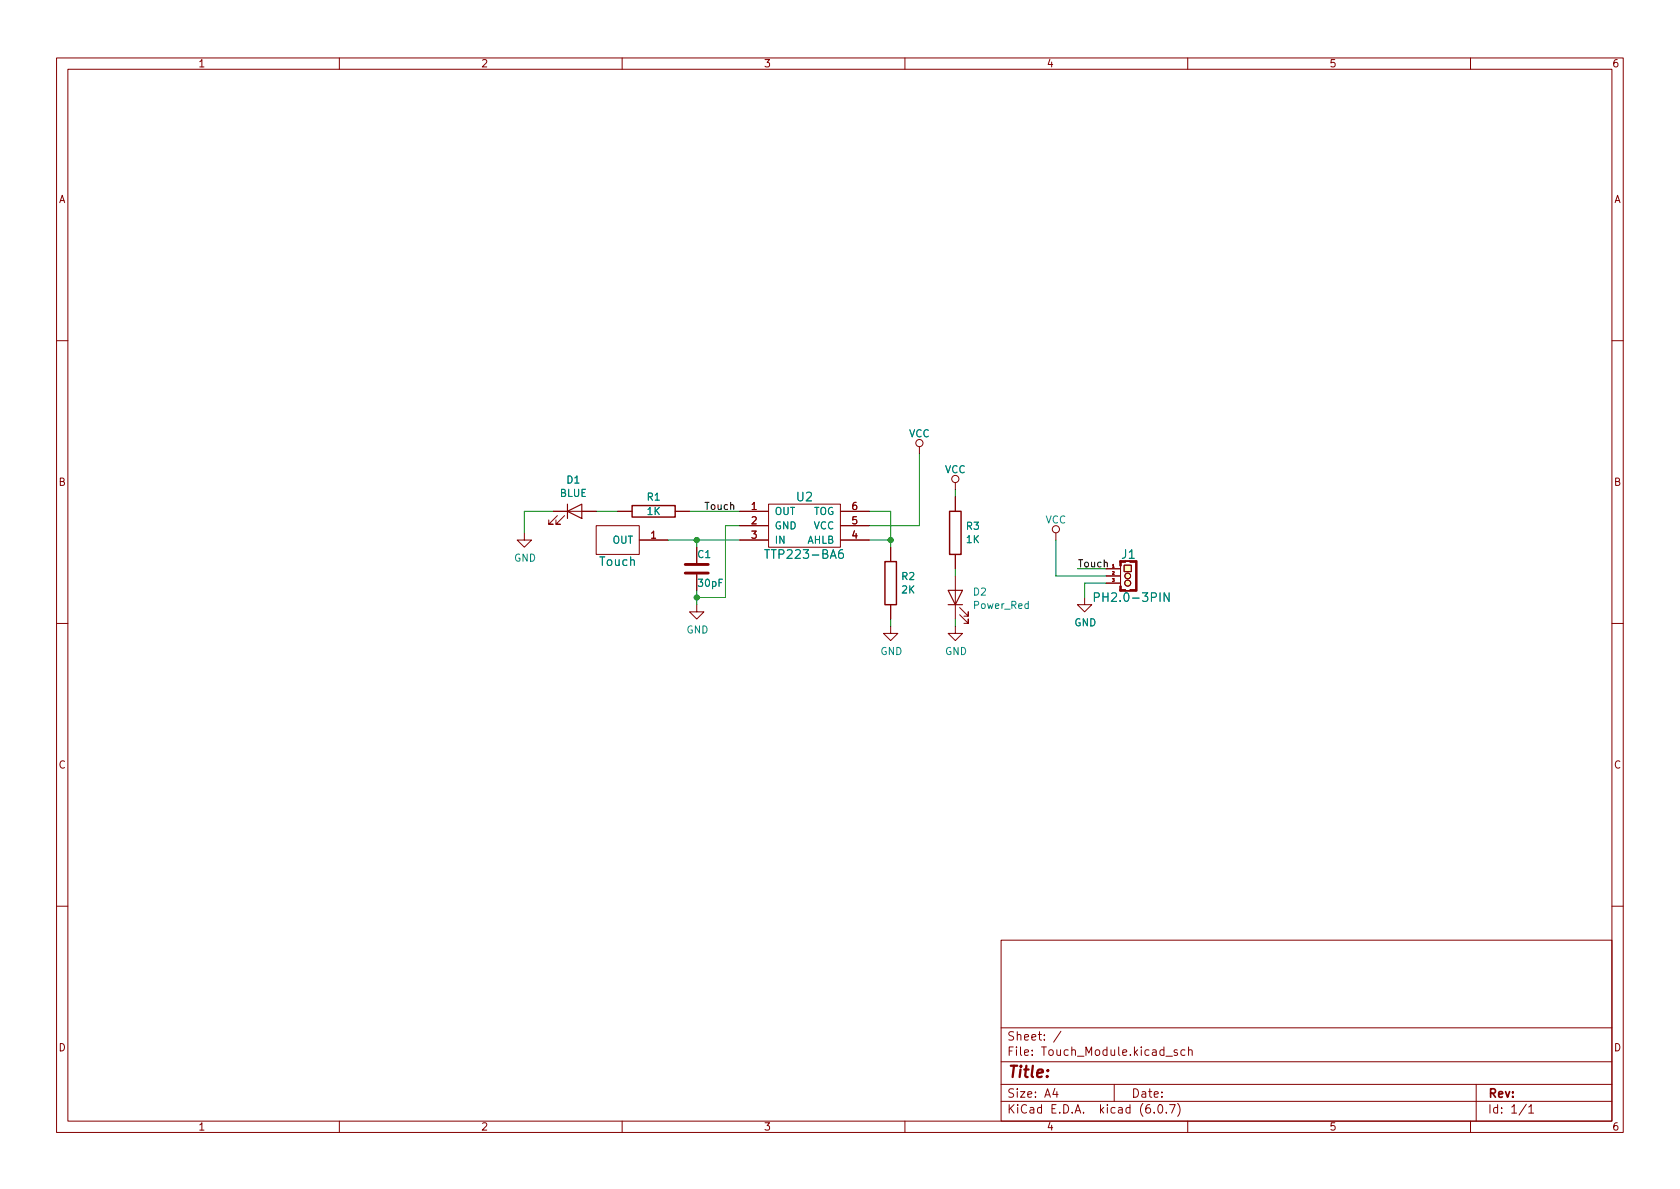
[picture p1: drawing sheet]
<svg xmlns="http://www.w3.org/2000/svg" width="297mm" height="210mm" viewBox="0 0 297 210" stroke-linecap="round" stroke-linejoin="round" font-family="sans-serif">
<g fill="none" stroke="#840000" stroke-width=".18">
<path d="M10 10.2h277v190.1h-277zM12 12.2h273v186.1h-273zM60 10.2v2M110 10.2v2M160 10.2v2M210 10.2v2M260 10.2v2M10 60.2h2M162.6 79v1.3M285 60.2h2M92.7 94.2v1.3h1.3l-1.3 1.3-1.3-1.3h1.3M97.8 90.4h7.6"/>
<path d="M98.6 91.2l-1.6 1.5h.8h-.8v-.8M99.8 91.2l-1.5 1.5h.8h-.8v-.8M105.4 93h7.6v5h-7.6zM109.2 90.4h2.6M113 95.5h5.1M119.4 90.4h2.5M123.2 96.8v2.8M130.8 90.4h5.1M130.8 93h5.1M130.8 95.5h5.1M135.9 89.1h12.7v7.7h-12.7zM148.6 90.4h5.1"/>
<path d="M148.6 93h5.1M148.6 95.5h5.1M157.5 96.8v2.5M168.9 85.3v1.3M168.9 87.9v2.5M168.9 98v2.6M186.7 94.2v1.3M198.1 99.2h2.8v5.3h-2.8zM198.8 99.9h1.2v1.2h-1.2zM10 110.2h2M123.2 106.9v1.3h1.3l-1.3 1.3-1.3-1.3h1.3M123.2 101.6v2.8"/>
<path d="M157.5 110.7v1.3h1.2l-1.2 1.3-1.3-1.3h1.3M157.5 106.9v2.6M168.9 110.7v1.3h1.3l-1.3 1.3-1.3-1.3h1.3M168.9 101.8v7.7M169.7 108.7l1.5 1.5v-.7v.7h-.8M169.7 107.4l1.5 1.6v-.8v.8h-.8M191.8 105.7v1.2h1.2l-1.2 1.3-1.3-1.3h1.3M195.6 100.6h2.5M195.6 101.8h2.5M195.6 103.1h2.5M198.1 100.1v3.5M285 110.2h2"/>
<path d="M10 160.2h2M177 166.3h108v32h-108zM285 160.2h2M60 198.3v2M110 198.3v2M160 198.3v2M177 194.8h108M177 191.8h108M177 187.8h108M177 181.8h108M186.5 192.5l-.4 1h1M186.9 193v1"/>
<path d="M187.6 182.4l-1.3 1.9M197 191.8v3M204.1 196.7v.1M204.9 195.4l.2-.1a.81 .81 0 0 1 .6 .7 .81 .81 0 0 1-.3 .8h-.2a.81 .81 0 0 1-.6-.6 .81 .81 0 0 1 .3-.8zM206.1 186.8h1.2M206.2 196.7v.1M206.8 195.3h1l-.7 1.5M208.1 185.7l-.3-.1-.2 .2v.3l.5 .1v.4h-.5M208.2 195.1a1.72 1.72 0 0 1 0 2.3M209.5 185.7l-.4-.1-.3 .3v.4l.1 .3h.6M210 198.3v2M210.1 185.8l.3-.2 .3 .1 .1 .9"/>
<path d="M210.1 185.1v1.5M260 198.3v2M261 191.8v6.5M269.9 195.3l-1.3 1.9M270.3 195.8l.4-.5v1.5M270.3 196.8h.9"/>
<circle cx="162.6" cy="78.4" r=".63"/>
<circle cx="168.9" cy="84.7" r=".63"/>
<circle cx="186.7" cy="93.6" r=".63"/>
<circle cx="199.4" cy="103.1" r=".53"/>
<circle cx="199.4" cy="101.8" r=".51"/>
</g>
<g fill="#ffffc2" stroke="#ffffc2" stroke-width=".18">
<path d="M198.8 99.9h1.2v1.2h-1.2z"/>
<circle cx="199.4" cy="103.1" r=".53"/>
<circle cx="199.4" cy="101.8" r=".51"/>
</g>
<g fill="#840000" stroke="#840000" stroke-width=".18">
<path d="M200.8 99.2h.2v5.3h-.2z"/>
<path d="M199.8 99.2h1.1v.2h-1.1z"/>
<path d="M198 103.6h.2v.9h-.2z"/>
<path d="M198 99.2h.2v.9h-.2z"/>
</g>
<path d="M135.2 97.2h.9M149 97.2a.6 .6 0 0 0-.7 .7v.5l.1 .3h.4l.3-.1v-.5l-.1-.2-.4-.1-.3 .3M193.5 105.6l.7-.1 .2-.2-.1-.3-.2-.2h-.6v1.5M206.7 104.8v1.5l-.9-1.5v1.5" fill="none" stroke="#008484" stroke-width=".18"/>
<path d="M100.3 90.4l2.6-1.3v2.6zM100.3 89.1v2.6M167.6 104.4h2.6l-1.3 2.5zM167.6 106.9h2.6" fill="none" stroke="#840000" stroke-width=".2"/>
<path d="M111.8 89.4h7.6v2h-7.6zM156.5 99.3h2v7.6h-2zM167.9 90.4h2v7.6h-2z" fill="none" stroke="#840000" stroke-width=".25"/>
<path d="M121.2 99.8h4M121.2 101.3h4" fill="none" stroke="#840000" stroke-width=".51"/>
<g fill="none" stroke="#008400" stroke-width=".18">
<path d="M97.8 90.4h-5.1v3.8M105.4 90.4h3.8M118.1 95.5h12.7M121.9 90.4h8.9M123.2 95.5v1.3M130.8 93h-2.5v12.7h-5.1M153.7 90.4h3.8v6.4M153.7 95.5h3.8M162.6 80.3v12.7h-8.9M168.9 86.6v1.3M186.7 95.5v6.3h8.9M123.2 104.4v2.5"/>
<path d="M157.5 109.5v1.2M168.9 100.6v1.2M168.9 109.5v1.2M190.5 100.6h5.1M195.6 103.1h-3.8v2.6"/>
</g>
<g fill="#008400" stroke="#008400" stroke-width=".18">
<circle cx="123.2" cy="105.7" r=".46"/>
<circle cx="157.5" cy="95.5" r=".46"/>
<circle cx="123.2" cy="95.5" r=".46"/>
</g>
<text font-size="2.8" fill="#840000" x="178" y="190.6">Title:</text>
<g font-size="2.1" fill="#008484">
<text x="140.9" y="88.6">U2</text>
<text x="106" y="100.1">Touch</text>
<text x="136" y="98.8">TTP223-BA6</text>
<text x="198.3" y="98.8">J1</text>
<text x="194.4" y="106.4">PH2.0-3PIN</text>
</g>
<g font-size="2.1" fill="#840000">
<text x="178" y="184">Sheet: /</text>
<text x="178" y="186.7">File: Touch_Module.kicad_sch</text>
<text x="178" y="196.9">KiCad E.D.A. kicad (6.0.7)</text>
<text x="178" y="194.1">Size: A4</text>
<text x="200" y="194.1">Date:</text>
<text x="263" y="194.1">Rev:</text>
<text x="263" y="196.9">Id: 1/1</text>
</g>
<g font-size="1.8" fill="#840000">
<text x="35" y="11.9">1</text>
<text x="85" y="11.9">2</text>
<text x="135" y="11.9">3</text>
<text x="185" y="11.9">4</text>
<text x="235" y="11.9">5</text>
<text x="285" y="11.9">6</text>
<text x="10.3" y="35.9">A</text>
<text x="285.3" y="35.9">A</text>
<text x="10.3" y="85.9">B</text>
<text x="285.3" y="85.9">B</text>
<text x="115.1" y="95.2">1</text>
<text x="132.9" y="90.2">1</text>
<text x="132.9" y="92.7">2</text>
<text x="132.9" y="95.2">3</text>
<text x="150.6" y="95.2">4</text>
<text x="150.6" y="92.7">5</text>
<text x="150.6" y="90.2">6</text>
<text x="10.3" y="135.9">C</text>
<text x="285.3" y="135.9">C</text>
<text x="10.3" y="185.9">D</text>
<text x="285.3" y="185.9">D</text>
<text x="35" y="199.9">1</text>
<text x="85" y="199.9">2</text>
<text x="135" y="199.9">3</text>
<text x="185" y="199.9">4</text>
<text x="235" y="199.9">5</text>
<text x="285" y="199.9">6</text>
</g>
<g font-size="1.8" fill="#008484">
<text x="160.7" y="77.3">VCC</text>
<text x="167" y="83.7">VCC</text>
<text x="99" y="87.9">BLUE</text>
<text x="100.2" y="85.5">D1</text>
<text x="114.4" y="88.5">R1</text>
<text x="114.4" y="91.1">1K</text>
<text x="136.9" y="91.1">OUT</text>
<text x="136.9" y="93.6">GND</text>
<text x="143.7" y="91.1">TOG</text>
<text x="143.8" y="93.6">VCC</text>
<text x="170.9" y="93.7">R3</text>
<text x="184.8" y="92.6">VCC</text>
<text x="90.9" y="99.3">GND</text>
<text x="108.3" y="96.1">OUT</text>
<text x="123.4" y="98.7">C1</text>
<text x="136.9" y="96.1">IN</text>
<text x="142.7" y="96.1">AHLB</text>
<text x="170.9" y="96">1K</text>
<text x="123.5" y="103.8">30pF</text>
<text x="159.4" y="102.6">R2</text>
<text x="159.4" y="104.9">2K</text>
<text x="172.1" y="105.3">D2</text>
<text x="172.2" y="107.7">Power_Red</text>
<text x="121.4" y="112">GND</text>
<text x="189.9" y="110.7">GND</text>
<text x="155.6" y="115.8">GND</text>
<text x="167.1" y="115.8">GND</text>
</g>
<g font-size="1.8">
<text x="124.5" y="90.2">Touch</text>
<text x="190.5" y="100.3">Touch</text>
</g>
<g font-size=".7" fill="#840000">
<text x="196.7" y="100.3">1</text>
<text x="196.7" y="101.6">2</text>
<text x="196.7" y="102.9">3</text>
</g>
</svg>
